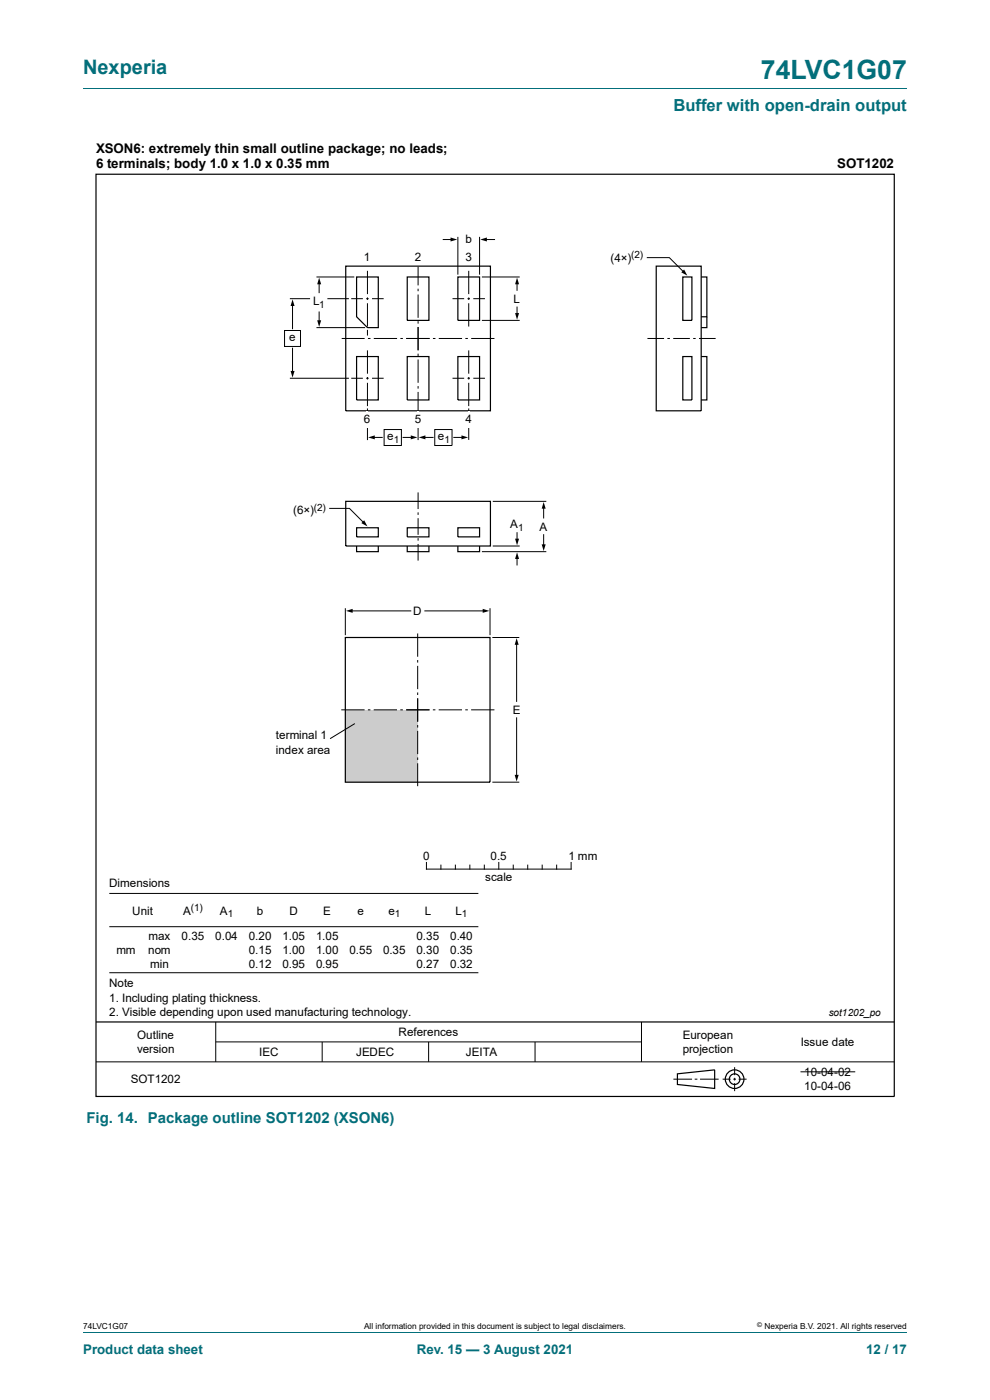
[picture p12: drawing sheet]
<svg xmlns="http://www.w3.org/2000/svg" width="210mm" height="297mm" viewBox="0 0 210 297" stroke-linecap="round" stroke-linejoin="round" font-family="sans-serif">
<path d="M17.6 18.8h174.8" fill="none" stroke="#036f7b" stroke-width=".21"/>
<g fill="none" stroke="#000" stroke-width=".21">
<path d="M74.5 129.6h12.6M90.1 129.6h12.6M109.6 136.5v12.3M109.6 152.3v12.4M23.2 196.6h78.3M23.2 189.5h78.3M90.5 183v1.4h30.6v-1.4M93.5 183.5v.9M96.6 183.5v.9M99.7 183.5v.9M102.7 183.5v.9M105.8 183v1.4"/>
<path d="M108.9 183.5v.9M111.9 183.5v.9M115 183.5v.9M118.1 183.5v.9M23.2 206.4h78.3M45.8 216.8v8.5M136.1 216.8v8.5M20.4 225.3h169.3M45.8 221h90.3M68.3 221v4.3M90.9 221v4.3M113.5 221v4.3"/>
<path d="M142.8 228.9h4M147.4 228.9h.5M148.5 228.9h3.9M153.3 228.9h1.7M155.5 228.9h.6M155.8 226.4v1.7M155.8 228.7v.5M155.8 229.8v1.7M156.7 228.9h1.7M169.8 227.4h11.6"/>
</g>
<g fill="none" stroke="#000" stroke-width=".25">
<path d="M20.4 37h169.3v195.6h-169.3zM20.4 216.8h169.3M143.7 227.8l7.9-.8v3.9l-7.9-.8z"/>
<circle cx="155.8" cy="228.9" r="1.13"/>
<circle cx="155.8" cy="228.9" r="1.97"/>
</g>
<path d="M73.4 129.6l1.4-.4v.8zM102.4 129.2l1.4 .4-1.4 .4zM109.6 135.4l.4 1.4h-.8zM109.2 164.4h.8l-.4 1.4z" fill="#000"/>
<path d="M73.3 150.6h15.3v15.3h-15.3z" fill="#ccc"/>
<g fill="none" stroke="#000" stroke-width=".21">
<path d="M67.1 58.8h8M77.9 57.5v4.9M88.7 56.6v3.9M94 50.8h1.9M97.1 50.3v8M99.4 57.5v4.9M101.7 50.3v8M102.2 58.8h8M103 50.8h1.9M137.3 54.7h4.7l3 3M60.4 70.1h3.3v3.4h-3.3zM61.5 63.4h4.3"/>
<path d="M62.1 64.6v5.1M62.1 73.9v5.1M67.1 69.5h10.3M67.7 60v2.1M67.7 66.2v2M69.4 63.4h4.6M72.5 71.8h4.8M74.5 63.4h2.5M77.7 63.4h.5M77.9 63.1v.5M77.9 64.3v5M77.9 70v1.2"/>
<path d="M77.9 74.3v5M77.9 80v.5M78.1 71.8h.5M78.9 63.4h2.5M79.3 71.8h4.9M84.9 71.8h.6M86.2 71.8h4.9M88.7 61.2v.6M88.7 62.5v4.9M88.7 68.1v.6M88.7 69.4v4.9M88.7 75v.6"/>
<path d="M88.7 76.3v4.9M91.8 71.8h.6M93.1 71.8h4.9M96 63.4h2.5M98.7 71.8h.5M99.2 63.4h.5M99.4 63.1v.5M99.4 64.3v5M99.4 74.3v5M99.4 80v.5M99.9 71.8h5M100.4 63.4h2.5"/>
<path d="M102.2 68h8M109.7 60v1.6M109.7 65.1v1.6M137.3 71.8h3.6M141.6 71.8h.5M142.8 71.8h3.5M147 71.8h.6M148.3 71.8h3.5M61.5 80.2h12.5M74.5 80.2h2.5M77.7 80.2h.5M77.9 81.2v5"/>
<path d="M77.9 86.6v6.8M78.9 80.2h2.5M79.2 92.8h1.9M81.5 91.1h3.6v3.4h-3.6zM85.5 92.8h1.9M88.7 81.9v.5M88.7 83.1v5M88.7 88.7v4.7M90 92.8h1.9M92.2 91.1h3.7v3.4h-3.7zM96 80.2h2.5M96.3 92.8h1.9"/>
<path d="M99.2 80.2h.5M99.4 81.2v5M99.4 86.6v6.7M100.4 80.2h2.5M73.3 129v5.7M88.6 134.4v4.9M103.9 129v5.7M104.4 135.2h5.8M72.4 150.6h4.9M75.3 153.5l-5.3 3.2M78 150.6h.6M79.3 150.6h4.9"/>
<path d="M84.9 150.6h.5M86.2 150.6h4.9M88.6 140v.6M88.6 141.3v4.9M88.6 146.9v.5M88.6 148.1v5M88.6 153.8v.5M88.6 155v5M91.8 150.6h.6M93.1 150.6h4.9M98.7 150.6h.5M99.9 150.6h5"/>
<path d="M88.6 160.7v.5M88.6 161.9v4.9M104.4 165.9h5.8"/>
</g>
<g fill="none" stroke="#000" stroke-width=".25">
<path d="M73.3 56.5h30.7v30.7h-30.7zM75.6 58.8h4.6v10.7h-2.3l-2.3-2.3zM86.4 58.8h4.6v9.2h-4.6zM97.1 58.8h4.6v9.2h-4.6zM139.2 56.5h9.5v30.7h-9.5zM144.8 58.8h2v9.2h-2zM148.7 58.8h1.2v8.4h-1.2M75.6 75.6h4.6v9.2h-4.6zM86.4 75.6h4.6v9.2h-4.6zM97.1 75.6h4.6v9.2h-4.6zM144.8 75.6h2v9.2h-2zM148.7 75.6h1.2v9.2h-1.2"/>
<path d="M149.9 67.2v2.3h-1.2M73.3 135.2h30.6v30.7h-30.6z"/>
</g>
<g fill="#000">
<path d="M95.6 50.4l1.4 .4-1.4 .4zM101.9 50.8l1.4-.4v.8zM144.5 57.8l.6-.6 .7 1.3zM62.1 63.5l.4 1.4h-.9zM61.6 78.7h.9l-.4 1.4zM67.7 58.9l.4 1.4h-.8zM67.3 68h.8l-.4 1.4zM109.7 58.9l.4 1.4h-.8zM109.3 66.4h.8l-.4 1.4zM78.1 92.8l1.4-.4v.8zM87.1 92.4l1.4 .4-1.4 .4zM88.8 92.8l1.4-.4v.8z"/>
<path d="M97.9 92.4l1.4 .4-1.4 .4z"/>
</g>
<g fill="#fff">
<path d="M77.8 87.3h.3v3.5h-.3z"/>
<path d="M88.5 87.3h.4v3.5h-.4z"/>
<path d="M99.2 87.3h.4v3.5h-.4z"/>
</g>
<path d="M73.3 106.4h30.7v9.4h-30.7zM75.6 115.8v1.2h4.6v-1.2M75.6 112h4.6v1.9h-4.6zM86.4 115.8v1.2h4.6v-1.2M86.4 112h4.6v1.9h-4.6zM97.1 112h4.6v1.9h-4.6zM97.1 115.8v1.2h4.6v-1.2" fill="none" stroke="#000" stroke-width=".25"/>
<g fill="none" stroke="#000" stroke-width=".21">
<path d="M69.9 107.9h4.2l3 3M88.7 104.5v3.5M88.7 108.7v.5M88.7 109.9v3.6M88.7 114.2v.5M88.7 115.4v3.5M102.2 117h13.7M104.5 115.8h5.7M104.5 106.4h11.4M109.7 113v1.6M109.7 118.3v1.6M115.3 107.6v2.3"/>
<path d="M115.3 113.4v2.4"/>
</g>
<path d="M77.3 110.4l.6 1.3-1.2-.7zM109.7 117.2l.4 1.4h-.8zM109.3 114.3h.8l-.4 1.4zM115.3 106.5l.5 1.4h-.9zM114.9 115.5h.9l-.5 1.4z" fill="#000"/>
<path d="M17.6 282.6h174.8" fill="none" stroke="#036f7b" stroke-width=".21"/>
<text font-size="5.6" fill="#036f7b" x="161.4" y="16.8">74LVC1G07</text>
<text font-size="4.2" fill="#036f7b" x="17.6" y="15.6">Nexperia</text>
<text font-size="3.5" fill="#036f7b" x="142.8" y="23.7">Buffer with open-drain output</text>
<text font-size="3.2" fill="#036f7b" x="18.3" y="238.3">Fig. 14. Package outline SOT1202 (XSON6)</text>
<g font-size="2.8">
<text x="20.4" y="32.5">XSON6: extremely thin small outline package; no leads;</text>
<text x="20.4" y="35.6">6 terminals; body 1.0 x 1.0 x 0.35 mm</text>
<text x="177.6" y="35.7">SOT1202</text>
</g>
<g font-size="2.8" fill="#036f7b">
<text x="17.6" y="287.2">Product data sheet</text>
<text x="88.4" y="287.2">Rev. 15 — 3 August 2021</text>
<text x="183.7" y="287.2">12 / 17</text>
</g>
<g font-size="2.5">
<text x="98.7" y="51.6">b</text>
<text x="77.2" y="55.3">1</text>
<text x="88" y="55.3">2</text>
<text x="98.7" y="55.3">3</text>
<text x="129.5" y="55.5">(4×)</text>
<text x="66.4" y="64.7">L</text>
<text x="108.9" y="64.2">L</text>
<text x="61.3" y="72.4">e</text>
<text x="77.2" y="89.8">6</text>
<text x="88" y="89.8">5</text>
<text x="98.7" y="89.8">4</text>
<text x="82.1" y="93.4">e</text>
<text x="92.9" y="93.4">e</text>
<text x="62.2" y="109.1">(6×)</text>
<text x="108.2" y="112.1">A</text>
<text x="114.5" y="112.5">A</text>
<text x="87.7" y="130.5">D</text>
<text x="108.8" y="151.4">E</text>
<text x="58.5" y="156.8">terminal 1</text>
<text x="58.5" y="159.9">index area</text>
<text x="89.8" y="182.4">0</text>
<text x="104.1" y="182.4">0.5</text>
<text x="120.6" y="182.4">1 mm</text>
<text x="23.2" y="188.1">Dimensions</text>
<text x="102.9" y="187">scale</text>
<text x="28" y="194">Unit</text>
<text x="38.8" y="194">A</text>
<text x="46.7" y="194">A</text>
<text x="54.5" y="194">b</text>
<text x="61.4" y="194">D</text>
<text x="68.6" y="194">E</text>
<text x="75.9" y="194">e</text>
<text x="82.4" y="194">e</text>
<text x="90.1" y="194">L</text>
<text x="96.6" y="194">L</text>
<text x="24.7" y="202.3">mm</text>
<text x="31.4" y="202.3">nom</text>
<text x="31.5" y="199.3">max</text>
<text x="38.5" y="199.3">0.35</text>
<text x="45.6" y="199.3">0.04</text>
<text x="52.7" y="199.3">0.20</text>
<text x="52.7" y="202.3">0.15</text>
<text x="59.9" y="199.3">1.05</text>
<text x="59.9" y="202.3">1.00</text>
<text x="67" y="199.3">1.05</text>
<text x="67" y="202.3">1.00</text>
<text x="74.1" y="202.3">0.55</text>
<text x="81.3" y="202.3">0.35</text>
<text x="88.4" y="199.3">0.35</text>
<text x="88.4" y="202.3">0.30</text>
<text x="95.5" y="199.3">0.40</text>
<text x="95.5" y="202.3">0.35</text>
<text x="23.2" y="209.4">Note</text>
<text x="31.9" y="205.3">min</text>
<text x="52.7" y="205.3">0.12</text>
<text x="59.9" y="205.3">0.95</text>
<text x="67" y="205.3">0.95</text>
<text x="88.4" y="205.3">0.27</text>
<text x="95.5" y="205.3">0.32</text>
<text x="23.2" y="212.5">1. Including plating thickness.</text>
<text x="23.2" y="215.5">2. Visible depending upon used manufacturing technology.</text>
<text x="29.1" y="220.4">Outline</text>
<text x="84.6" y="219.9">References</text>
<text x="144.8" y="220.4">European</text>
<text x="169.8" y="221.8">Issue date</text>
<text x="29.1" y="223.4">version</text>
<text x="55" y="224.1">IEC</text>
<text x="75.5" y="224.1">JEDEC</text>
<text x="98.8" y="224.1">JEITA</text>
<text x="144.8" y="223.4">projection</text>
<text x="27.7" y="229.8">SOT1202</text>
<text x="170.6" y="228.2">10-04-02</text>
<text x="170.6" y="231.2">10-04-06</text>
</g>
<g font-size="2.1">
<text x="133.9" y="54.8">(2)</text>
<text x="67.7" y="65.2">1</text>
<text x="83.5" y="93.9">1</text>
<text x="94.3" y="93.9">1</text>
<text x="66.6" y="108.4">(2)</text>
<text x="109.9" y="112.5">1</text>
<text x="40.5" y="193.3">(1)</text>
<text x="48.3" y="194.5">1</text>
<text x="83.7" y="194.5">1</text>
<text x="98" y="194.5">1</text>
<text x="175.8" y="215.5">sot1202_po</text>
</g>
<g font-size="1.8">
<text x="17.6" y="282">74LVC1G07</text>
<text x="77.2" y="282">All information provided in this document is subject to legal disclaimers.</text>
<text x="162.2" y="282">Nexperia B.V. 2021. All rights reserved</text>
</g>
<text font-size="1.4" x="160.6" y="281.6">©</text>
</svg>
